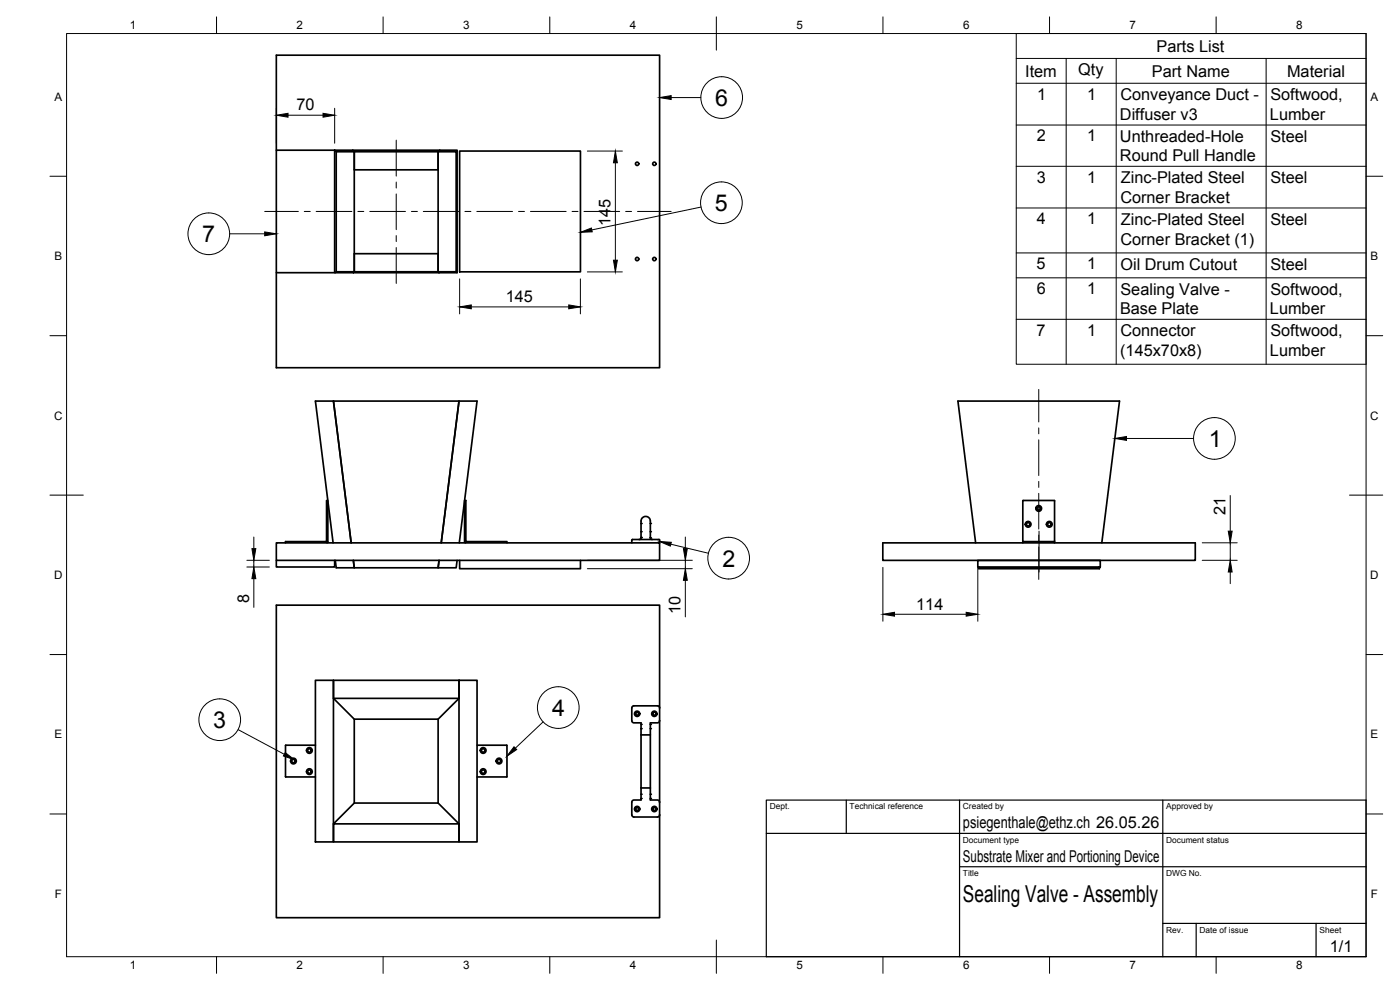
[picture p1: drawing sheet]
<svg xmlns="http://www.w3.org/2000/svg" width="420mm" height="297mm" viewBox="0 0 420 297" stroke-linecap="round" stroke-linejoin="round" font-family="sans-serif">
<g fill="none" stroke="#000" stroke-width=".51">
<path d="M82.9 45.1v-28.5h115.1v93.7h-115.1v-28.5M82.9 45.1h17.5v36.7h-17.5zM100.4 45.1l.5 .4v36l-.3 .3M100.4 45.1h36.8v36.7h-36.8M100.9 45.5h5.4l-.4-.4 .4 .4v5.5h25.2v-5.5l.5-.4-.5 .4h-25.2v36h-5.4M137.2 45.3l-.3 .2v36h-5.4v-36h5.4M137.9 45.3h36.3v36.3h-36.3zM106.3 76.1h25.2v5.4l.3 .3-.3-.3h-25.2zM106 81.8l.3-.3-.3 .3M136.9 81.5l.3 .3M100.1 120.3l5.3 42.6M307 150.3v12.6"/>
<path d="M307 150.3l9.5-.1v12.7M82.9 162.9h115.1v5.2h-115.1zM82.9 168.1v2h17.5v-2M98.4 162.6v-12.4h-.4v12.2l-12.3 .1v.4M98.4 162.6l-.3 .3M100 162.9l-5.3-42.6h43.1l-5.4 42.6 5.4-42.6h5.4l-5.4 42.6M100.6 168.1l.3 2.3h5.4l-.3-2.3 .3 2.3h25.2l.3-2.3-.3 2.3h5.4l.3-2.3M137.9 168.1v2.5h36.3v-2.5M139.4 162.6v-12.4h.4l.1 12.2 12.2 .1v.4M139.4 162.6l.3 .3M192.4 161.4l-.6 .5M192.4 161.4v-2.6a5.2 5.2 0 0 1 .4-3.5 1.51 1.51 0 0 1 1.9 0 1.51 1.51 0 0 1 .5 1.8v4.3"/>
<path d="M195.2 161.4l.5 .5M198 162.1v.8M198 162.1l-.2-.2h-8l-.2 1M264.9 162.9h93.8v5.2h-93.8zM292.8 162.9l-5.3-42.6h48.5l-5.3 42.6M293.5 168.1h36.7v2h-36.7zM307 162.5h9.5M329.8 170.1l-.1 .3h-36v-.3v.5h36.2v-.5M82.9 181.6h115.1v93.7h-115.1zM94.7 204.1h5.4v48.5h-5.4zM100.1 209.5h37.7v-5.4h-37.7v5.4l6.2 6.3v25.1M131.5 215.8v25.1"/>
<path d="M137.8 204.1h5.4v48.5h-5.4zM137.8 209.5l-6.3 6.3h-25.2M190.2 211.8h7.1M190.3 211.8l-.5 .1-.2 .5 .1 4.1 .4 .4h2.3M192.4 216.9v3.6M195.2 216.9v3.6M197.3 211.8l.5 .1 .2 .5M198 216.2l-.6 .7h-2.2M94.7 223.6l-9 .1v9.4h9M143.2 233.1h8.8M143.2 223.6h8.8M152.1 223.6v9.5"/>
<path d="M192.4 236.4h2.8M192.4 220.5h2.8M192.4 240h-2.2l-.5 .3-.1 4.2 .2 .4 .5 .2h7l.5-.2 .2-.4M192.4 236.4v3.7M192.4 220.5v15.9M195.2 236.4v3.7M195.2 240l2.2 .1 .6 .6M195.2 220.5v15.9M100.1 247.2h37.7v5.4h-37.7v-5.4l6.2-6.3h25.2l6.3 6.3"/>
<circle cx="191.2" cy="49.1" r=".5"/>
<circle cx="196.4" cy="49.1" r=".5"/>
<circle cx="191.2" cy="77.7" r=".5"/>
<circle cx="196.4" cy="77.7" r=".5"/>
<circle cx="308.6" cy="157.3" r=".52"/>
<circle cx="308.6" cy="157.3" r=".86"/>
<circle cx="311.7" cy="152.5" r=".52"/>
<circle cx="311.7" cy="152.5" r=".86"/>
<circle cx="314.9" cy="157.3" r=".52"/>
<circle cx="314.9" cy="157.3" r=".86"/>
<circle cx="191.2" cy="214.2" r=".79"/>
<circle cx="191.2" cy="214.2" r=".52"/>
<circle cx="196.4" cy="214.2" r=".79"/>
<circle cx="196.4" cy="214.2" r=".5"/>
<circle cx="196.4" cy="214.2" r=".52"/>
<circle cx="88.1" cy="228.3" r=".52"/>
<circle cx="88.1" cy="228.3" r=".86"/>
<circle cx="92.8" cy="231.5" r=".52"/>
<circle cx="92.8" cy="225.2" r=".52"/>
<circle cx="92.8" cy="231.5" r=".86"/>
<circle cx="92.8" cy="225.2" r=".86"/>
<circle cx="145" cy="225.2" r=".52"/>
<circle cx="145" cy="231.5" r=".52"/>
<circle cx="145" cy="225.2" r=".86"/>
<circle cx="145" cy="231.5" r=".86"/>
<circle cx="149.8" cy="228.3" r=".52"/>
<circle cx="149.8" cy="228.3" r=".86"/>
<circle cx="191.2" cy="242.7" r=".79"/>
<circle cx="191.2" cy="242.7" r=".52"/>
<circle cx="196.4" cy="242.7" r=".79"/>
<circle cx="196.4" cy="242.7" r=".5"/>
<circle cx="196.4" cy="242.7" r=".52"/>
</g>
<g fill="#000">
<circle cx="192.4" cy="157.1" r=".25"/>
<circle cx="192.4" cy="159.5" r=".25"/>
<circle cx="195.2" cy="157.1" r=".25"/>
<circle cx="195.2" cy="159.5" r=".25"/>
<circle cx="192.4" cy="161.3" r=".25"/>
<circle cx="195.2" cy="161.4" r=".25"/>
<circle cx="192.4" cy="217.3" r=".25"/>
<circle cx="192.4" cy="218.6" r=".25"/>
<circle cx="195.2" cy="218.6" r=".25"/>
<circle cx="195.2" cy="217.3" r=".25"/>
<circle cx="192.4" cy="238.3" r=".25"/>
<circle cx="192.4" cy="239.6" r=".25"/>
<circle cx="195.2" cy="238.3" r=".25"/>
<circle cx="195.2" cy="239.6" r=".25"/>
</g>
<g fill="none" stroke="#000" stroke-width=".3">
<path d="M20 10.1h390v276.9h-390zM65 5.1v5M115 5.1v5M165 5.1v5M215 5.1v10M265 5.1v5M305 10.1h105v99.2h-105zM305 17.5h105M315 5.1v5M320 17.5v91.8M335 17.5v91.8M365 5.1v5"/>
<path d="M380 17.5v91.8M82.9 32.5v10.5M86.4 34.6h10.5M100.4 32.5v10.5M201.4 29.3h8.9M305 25h105M305 37.5h105M15 52.9h5M118.9 42v10.8M118.9 54.6v1.8M118.9 58.2v10.7M176.3 45.3h10.5"/>
<path d="M184.7 48.8v29.3M305 49.9h105M410 52.9h5M68.9 70.2h10.5M79.4 63.4h10.1M91.3 63.4h1.8M94.9 63.4h10.7M107.4 63.4h1.8M111 63.4h10.7M118.9 70.7v1.8M118.9 74.3v10.8M123.5 63.4h1.8"/>
<path d="M127 63.4h10.8M139.5 63.4h1.8M143.1 63.4h10.7M155.6 63.4h1.8M159.2 63.4h10.7M171.7 63.4h1.8M175.3 63.4h10.7M187.8 63.4h1.7M191.3 63.4h10.1M210.4 62.1l-32.8 6.9M305 62.4h105M305 75.9h105"/>
<path d="M137.9 83.7v10.5M141.4 92.1h29.3M174.2 83.7v10.5M176.3 81.6h10.5M305 83.4h105M305 95.8h105M15 100.7h5M311.7 116.8v9.8M410 100.7h5M311.7 128.4v1.8M311.7 132v10.7M338.1 131.6h20.1"/>
<path d="M15 148.6h10M311.7 144.4v1.8M311.7 148v10.7M311.8 159.4v12.2M369.2 148.7v10.7M405 148.6h10M74.1 168.1h6.7M74.1 170.1h6.7M76.2 161.1v3.5M76.2 168.1v2M76.2 173.6v8.6M176.3 168.1h31.5"/>
<path d="M176.3 170.6h31.5M201.3 163.3l11.3 2.7M205.7 161.1v3.5M205.7 168.1v2.5M205.7 174.1v11M265 170.2v16.2M293.5 170.2v16.2M311.7 160.5v1.8M311.7 164.1v9.7M360.8 168.1h10.5M360.8 162.9h10.5M369.2 162.9v5.2"/>
<path d="M369.2 171.6v3.5M15 196.4h5M268.5 184.3h21.5M410 196.4h5M71.5 218.9l13.8 7.4M163 216.6l-8.3 7.9M15 244.2h5M410 244.2h5M65 287v5M115 287v5M165 287v5M215 282.1v9.9"/>
<path d="M265 287v5M315 287v5M365 287v5"/>
<circle cx="216.6" cy="29.3" r="6.3"/>
<circle cx="62.7" cy="70.1" r="6.3"/>
<circle cx="216.5" cy="60.8" r="6.3"/>
<circle cx="364.5" cy="131.5" r="6.3"/>
<circle cx="218.7" cy="167.5" r="6.3"/>
<circle cx="65.9" cy="215.9" r="6.3"/>
<circle cx="167.5" cy="212.3" r="6.3"/>
</g>
<path d="M230 240.1h180v46.9h-180zM230 250h180M254 240.1v9.9M288 240.1v46.9M349 240.1v46.9M288 260.1h122M349 277.1h61M359 277.1v9.9M395 277.1v9.9" fill="none" stroke="#000" stroke-width=".36"/>
<g fill="#000" stroke="#000" stroke-width=".3">
<path d="M82.9 34.6l3.5-.6v1.2zM96.9 34l3.5 .6-3.5 .6zM197.9 29.3l3.5-.6v1.2zM184.7 45.3l.6 3.5h-1.2zM79.4 69.6l3.5 .6-3.5 .5zM174.2 69.7l3.3-1.3 .2 1.2zM184.1 78.1h1.2l-.6 3.5zM137.9 92.1l3.5-.6v1.2zM170.7 91.5l3.5 .6-3.5 .6zM334.6 131.6l3.5-.6v1.1zM368.6 159.4h1.2l-.6 3.5zM75.6 164.6h1.2l-.6 3.5z"/>
<path d="M76.2 170.1l.6 3.5h-1.2zM197.9 162.5l3.6 .2-.3 1.2zM205.1 164.6h1.2l-.6 3.5zM205.7 170.6l.6 3.5h-1.2zM369.2 168.1l.6 3.5h-1.2zM265 184.3l3.5-.6v1.2zM290 183.7l3.5 .6-3.5 .6zM85.6 225.8l2.8 2.2-3.4-1.2zM154.3 224.1l.8 .8-3 2z"/>
</g>
<g font-size="7">
<text x="214.7" y="31.7">6</text>
<text x="214.5" y="63.3">5</text>
<text x="60.7" y="72.7">7</text>
<text x="362.8" y="134.1">1</text>
<text x="216.8" y="170">2</text>
<text x="165.7" y="214.8">4</text>
<text x="64" y="218.4">3</text>
<text x="289" y="270.6">Sealing Valve - Assembly</text>
</g>
<g font-size="4.9">
<text x="347.1" y="15.5">Parts List</text>
<text x="307.7" y="23">Item</text>
<text x="323.6" y="22.5">Qty</text>
<text x="345.7" y="23">Part Name</text>
<text x="386.3" y="23">Material</text>
<text x="311.3" y="29.9">1</text>
<text x="326.3" y="29.9">1</text>
<text x="89" y="33.1">70</text>
<text x="336.1" y="35.9">Diffuser v3</text>
<text x="336.2" y="30">Conveyance Duct -</text>
<text x="381.1" y="35.9">Lumber</text>
<text x="381.3" y="30">Softwood,</text>
<text x="311.2" y="42.4">2</text>
<text x="326.3" y="42.4">1</text>
<text x="336.1" y="42.5">Unthreaded-Hole</text>
<text x="381.3" y="42.6">Steel</text>
<text x="336.1" y="48.3">Round Pull Handle</text>
<text x="311.1" y="54.8">3</text>
<text x="326.3" y="54.8">1</text>
<text x="336.4" y="55">Zinc-Plated Steel</text>
<text x="381.3" y="55">Steel</text>
<text x="336.2" y="60.8">Corner Bracket</text>
<text x="183.2" y="67.7" transform="rotate(-90 183.2 67.7)">145</text>
<text x="311.2" y="67.3">4</text>
<text x="326.3" y="67.3">1</text>
<text x="336.4" y="67.5">Zinc-Plated Steel</text>
<text x="381.3" y="67.5">Steel</text>
<text x="336.2" y="73.4">Corner Bracket (1)</text>
<text x="311.1" y="80.8">5</text>
<text x="326.3" y="80.8">1</text>
<text x="336.3" y="80.9">Oil Drum Cutout</text>
<text x="381.3" y="80.9">Steel</text>
<text x="311.1" y="88.3">6</text>
<text x="326.3" y="88.3">1</text>
<text x="336.3" y="88.4">Sealing Valve -</text>
<text x="381.3" y="88.4">Softwood,</text>
<text x="151.8" y="90.6">145</text>
<text x="336.1" y="94.2">Base Plate</text>
<text x="381.1" y="94.2">Lumber</text>
<text x="311.1" y="100.7">7</text>
<text x="326.3" y="100.7">1</text>
<text x="336.2" y="100.9">Connector</text>
<text x="381.3" y="100.9">Softwood,</text>
<text x="336.2" y="106.8">(145x70x8)</text>
<text x="381.1" y="106.7">Lumber</text>
<text x="367.8" y="154.6" transform="rotate(-90 367.8 154.6)">21</text>
<text x="74.7" y="181" transform="rotate(-90 74.7 181)">8</text>
<text x="204.2" y="184.2" transform="rotate(-90 204.2 184.2)">10</text>
<text x="275" y="182.9">114</text>
<text x="289" y="248.5">psiegenthale@ethz.ch 26.05.26</text>
<text x="289" y="258.6">Substrate Mixer and Portioning Device</text>
<text x="399.1" y="285.7">1/1</text>
</g>
<g font-size="3.5">
<text x="39" y="8.8">1</text>
<text x="89" y="8.8">2</text>
<text x="139" y="8.8">3</text>
<text x="189" y="8.8">4</text>
<text x="239" y="8.8">5</text>
<text x="289" y="8.8">6</text>
<text x="339" y="8.8">7</text>
<text x="389" y="8.8">8</text>
<text x="16.3" y="30.2">A</text>
<text x="411.3" y="30.2">A</text>
<text x="16.3" y="78">B</text>
<text x="411.3" y="78">B</text>
<text x="16.2" y="125.9">C</text>
<text x="411.2" y="125.9">C</text>
<text x="16.2" y="173.7">D</text>
<text x="411.2" y="173.7">D</text>
<text x="16.3" y="221.6">E</text>
<text x="411.3" y="221.6">E</text>
<text x="16.4" y="269.4">F</text>
<text x="411.4" y="269.4">F</text>
<text x="39" y="290.8">1</text>
<text x="89" y="290.8">2</text>
<text x="139" y="290.8">3</text>
<text x="189" y="290.8">4</text>
<text x="239" y="290.8">5</text>
<text x="289" y="290.8">6</text>
<text x="339" y="290.8">7</text>
<text x="389" y="290.8">8</text>
</g>
<g font-size="2.5">
<text x="231" y="242.9">Dept.</text>
<text x="255" y="242.9">Technical reference</text>
<text x="289" y="242.9">Created by</text>
<text x="350" y="242.9">Approved by</text>
<text x="289" y="252.8">Document type</text>
<text x="350" y="252.8">Document status</text>
<text x="289" y="262.9">Title</text>
<text x="350" y="262.9">DWG No.</text>
<text x="350" y="279.9">Rev.</text>
<text x="360" y="279.9">Date of issue</text>
<text x="396" y="279.9">Sheet</text>
</g>
</svg>
